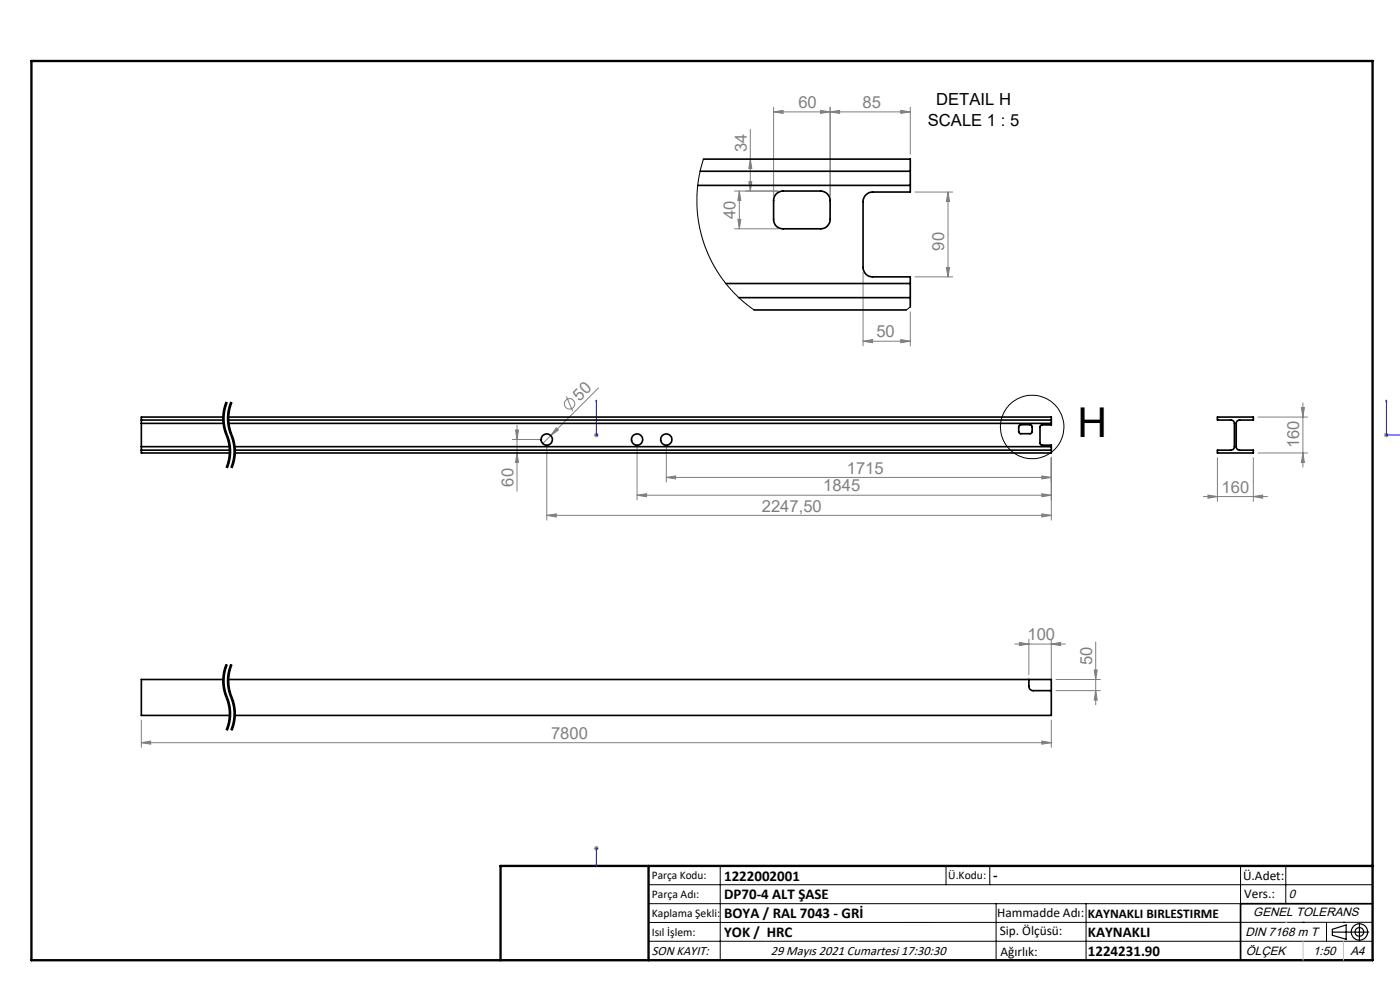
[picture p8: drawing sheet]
<svg xmlns="http://www.w3.org/2000/svg" width="297mm" height="210mm" viewBox="0 0 297 210" stroke-linecap="round" stroke-linejoin="round" font-family="sans-serif">
<g fill="none" stroke="#808080" stroke-width=".21">
<path d="M158.9 38.6h.6l-.3 1.9zM159.2 27.4v13.1M159.2 33.8l.3 1.9h-.6zM164.1 23.7l2-.3v.7zM164.1 22.7v18.8M174.1 23.4l2 .3-2 .4zM176.1 22.7v18.8M176.1 23.7l2-.3v.7zM191.1 23.4l2 .3-2 .4zM193.1 23.7h-29M193.1 22.7v10M155.8 40.5h9.3"/>
<path d="M155.8 48.5h9.3M156.5 46.5h.7l-.4 2zM156.8 40.5v8M156.8 40.5l.4 2h-.7zM183.1 57.7v15.7M194.1 58.7h8M194.1 40.7h8M200.8 56.8h.6l-.3 1.9zM201.1 40.7l.3 2h-.6zM201.1 40.7v18M183.1 72.4l2-.4v.7zM183.1 72.4h10"/>
<path d="M191.1 72l2 .4-2 .3zM193.1 66.1v7.3M108.7 93.2h6.3M109.4 91.2h.6l-.3 2zM109.7 96.1l.3 2h-.6zM109.7 90.2v14M116 94.3v16M118 90.8l.5 .4-1.7 1.2zM120.2 84.1l1.3 3.1M126 92.3h1M126.2 91.9l.7 .7M126.5 91.8v1"/>
<path d="M126.9 91.9l-.7 .7M127 82.3l-11.9 11.8M135.1 94.3v11.7M141.4 94.3v8M223 97.1v13.2M258.3 97.1v9.3M265.9 97.1v9.3M266.9 96.1h10.5M266.9 88.5h10.5M276.1 86.5h.6l-.3 2zM276.4 96.1l.3 2h-.6zM276.4 85.5v13.6"/>
<path d="M293.6 92.3h1M293.7 91.9l.8 .7M294.1 91.8v1M294.5 91.9l-.8 .7M116 109.3l2-.3v.7zM116 109.3h107M135.1 105l2.1-.3v.7zM135.1 105h87.9M141.4 101.3l1.9-.3v.6zM141.4 101.3h81.6M221 101l2 .3-2 .3zM221 104.7l2 .3-2 .4z"/>
<path d="M221 109l2 .3-2 .4zM255.3 105.3h13.6M256.3 105l2 .3-2 .4zM265.9 105.3l2-.3v.7zM215.3 136.6h10.7M216.3 136.3l2 .3-2 .3zM218.3 135.6v7.5M223 136.6l2-.3v.6zM223 135.6v9.9M232.4 136.2v13.3M30 157.5l2-.3v.7zM30 152.7v5.8"/>
<path d="M30 157.5h193M221 157.2l2 .3-2 .4zM223 152.7v5.8M224 144.1h9.4M224 146.5h9.4M232.1 142.1h.7l-.4 2zM232.4 146.5l.4 2h-.7zM126 179.9h1M126.2 179.6l.7 .7M126.5 179.4v1.1M126.9 179.6l-.7 .7"/>
<circle cx="120.8" cy="85.7" r="1.1"/>
</g>
<path d="M48.1 85.3a9.1 9.1 0 0 0 0 7M48.1 92.3a9.1 9.1 0 0 1 0 7M49.1 85.3a9.1 9.1 0 0 0 0 7M49.1 92.3a9.1 9.1 0 0 1 0 7M48.1 140.9a9.1 9.1 0 0 0 0 7M48.1 147.9a9.1 9.1 0 0 1 0 7M49.1 140.9a9.1 9.1 0 0 0 0 7M49.1 147.9a9.1 9.1 0 0 1 0 7" fill="none" stroke="#000" stroke-width=".21" stroke-dasharray="6.3 1.3 1.3 1.3" stroke-dashoffset="4.7" stroke-linecap="butt"/>
<g fill="none" stroke="#000" stroke-width=".21">
<path d="M47.2 89.2l.3 1.8M47.5 86.5l-.3 2.7M47.5 91l.3 .9M47.6 88.3l.1 1.8 .5 1.9M47.8 85.6l-.3 .9M47.8 91.9l.5 1.7M47.9 85.2l-.1 .4M48.1 85.3a9.6 9.6 0 0 0 .3 7.8 9.1 9.1 0 0 1-.3 6.2M48.2 92l.1 .2zM48.2 98.4l-.3 .8M48.2 89.2l.3 1.8M48.3 85.3l-.5 1.3-.2 1.7"/>
<path d="M48.3 92.2l.1 .4M48.3 93.6l.3 2.2M48.3 97.9l-.1 .5M48.4 92.6l.5 1.8 .1 1.4M48.4 97.5l-.1 .4M48.5 91l.6 1.7M48.6 98.5l-.3 .8M48.6 88.3l.1 2.2 .7 2.1M48.6 95.8l-.2 1.7M48.9 85.2l-.6 2.2-.1 1.8M49 95.8l-.4 2.7M49.1 92.7l.2 .9"/>
<path d="M49.1 98.8l-.2 .4M49.1 85.3a9.6 9.6 0 0 0 .3 7.8 9.1 9.1 0 0 1-.3 6.2M49.2 98.4l-.1 .4M49.3 85.3l-.5 1.3-.2 1.7M49.3 93.6l.3 2.2M49.3 97.9l-.1 .5M49.4 92.6l.5 1.8 .1 1.4M49.4 97.5l-.1 .4M49.6 98.5l-.3 .8M49.6 95.8l-.2 1.7M50 95.8l-.4 2.7M47.2 144l.2 2.2"/>
<path d="M47.3 143.1l-.1 .9M47.4 146.2l.1 .5M47.5 142.2l-.2 .9M47.5 146.7l.3 .9M47.6 144.9l.1 1.3 .5 1.4M47.7 143.1l-.1 1.8M47.8 141.3l-.3 .9M47.8 147.6l.7 2.5 .1 2.2M47.9 140.9l-.1 .4M48.1 140.9a9.6 9.6 0 0 0 .3 7.9 9.1 9.1 0 0 1-.3 6.1M48.2 147.6l.1 .3zM48.2 144l.2 2.2"/>
<path d="M48.3 141l-.6 2.1M48.3 147.9l.6 2.1 .1 1.9M48.3 143.1l-.1 .9M48.4 146.2l.7 2.2M48.5 142.2l-.2 .9M48.6 152.3l-.7 2.5M48.6 144.9l.5 2.5a9.6 9.6 0 0 1 .9 4.5M48.7 143.1l-.1 1.8M48.7 153.7l-.4 1.3M48.9 140.9l-.4 1.3M49 151.9l-.3 1.8M49.1 148.4l.4 1.7 .1 2.2"/>
<path d="M49.1 154.4l-.2 .4M49.1 140.9a9.6 9.6 0 0 0 .3 7.9 9.1 9.1 0 0 1-.3 6.1M49.3 141l-.6 2.1M49.6 152.3l-.5 2.1M49.7 153.7l-.4 1.3M50 151.9l-.3 1.8M137.6 187.7h153.6M137.6 191.7h153.6M137.6 199.7h153.6M152.8 183.7v20M200.7 183.7v4M210 183.7v4"/>
<path d="M211.3 191.7v12M230.4 191.7v12M263.2 183.7v20M272.8 183.7v8M276.4 195.6h.1M281.4 195.6v4.1M285 195.6h.1M291.2 195.6l-153.6 .1"/>
<circle cx="219" cy="90.6" r="6.7"/>
</g>
<g fill="none" stroke="#000" stroke-width=".25">
<path d="M282.6 197.7h7.8M282.6 197.1l3-.9v3l-3-.8zM288.4 195.8v3.8M106.2 203.7h185"/>
<circle cx="288.4" cy="197.7" r="1.74"/>
<circle cx="288.4" cy="197.7" r=".93"/>
</g>
<path d="M126.5 92.2v.2zM126.5 84.9v.3v-.3M126.5 92.3h.1M126.5 84.9v7.4M294.1 84.9l.1 .3h-.2zM294.1 84.9v7.4h3M126.5 179.9v.1zM126.5 179.9h.1M126.5 179.9v3.8M126.5 183.7v-.4v.4" fill="none" stroke="#00f" stroke-width=".21"/>
<path d="M291.2 191.7h-28v12" fill="none" stroke="#000" stroke-width=".35"/>
<path d="M6.7 12.9h284.5v190.8h-284.5zM137.6 183.7v20M291.2 183.7h-185v20" fill="none" stroke="#000" stroke-width=".5"/>
<path d="M276.4 199.7v4M285 199.7v4" fill="none" stroke="#c0c0c0" stroke-width=".21"/>
<path d="M272.8 195.6h.1" fill="none" stroke="#c0c0c0" stroke-width=".25"/>
<g fill="#00f">
<path d="M126.5 92.2v.2zM126.5 84.9v.3z"/>
<path d="M126.5 183.3v.4zM126.5 179.9v.1z"/>
<path d="M297.1 92.2v.2zM294.1 84.9l.1 .3h-.2z"/>
</g>
<g fill="#808080">
<path d="M118 90.8l.5 .4-1.7 1.2z"/>
<path d="M221 101l2 .3-2 .3zM141.4 101.3l1.9-.3v.6zM221 104.7l2 .3-2 .4zM135.1 105l2.1-.3v.7zM221 109l2 .3-2 .4zM116 109.3l2-.3v.7zM174.1 23.4l2 .3-2 .4zM164.1 23.7l2-.3v.7z"/>
<path d="M216.3 136.3l2 .3-2 .3zM223 136.6l2-.3v.6zM183.1 72.4l2-.4v.7zM191.1 72l2 .4-2 .3z"/>
<path d="M30 157.5l2-.3v.7zM221 157.2l2 .3-2 .4z"/>
<path d="M256.3 105l2 .3-2 .4zM265.9 105.3l2-.3v.7z"/>
<path d="M176.1 23.7l2-.3v.7zM191.1 23.4l2 .3-2 .4z"/>
<path d="M158.9 38.6h.6l-.3 1.9zM159.2 33.8l.3 1.9h-.6z"/>
<path d="M276.4 96.1l.3 2h-.6zM276.1 86.5h.6l-.3 2z"/>
<path d="M200.8 56.8h.6l-.3 1.9zM201.1 40.7l.3 2h-.6z"/>
<path d="M156.8 40.5l.4 2h-.7zM156.5 46.5h.7l-.4 2z"/>
<path d="M109.4 91.2h.6l-.3 2zM109.7 96.1l.3 2h-.6zM232.1 142.1h.7l-.4 2zM232.4 146.5l.4 2h-.7z"/>
</g>
<g fill="none" stroke="#000" stroke-width=".35">
<path d="M148 39.3h45.1M148.5 36.3h44.6M149.2 33.8h43.9v2.5M193.1 36.3v3M193.1 39.3v1.4h-8a2.05 2.05 0 0 0-2 2v14.1a1.99 1.99 0 0 0 2 1.9h8v1.4M164.7 41.1l.6-.4 .8-.2h8a2.05 2.05 0 0 1 2 2v4a1.99 1.99 0 0 1-2 2h-8a1.93 1.93 0 0 1-2-2v-4.4zM154 60.1h39.1M156.7 63.1h36.4M159.9 65.7h32.4M193.1 60.1v3M193.1 63.1v2M30 94.7v.8"/>
<path d="M30 89.1v.7M30 89.1h17.4M30 95.5v.6h18.8M30 95.5h18.8M30 94.7h18.7M30 89.8h17.4M30 89.8v4.9M47.4 88.5h-17.4v.6M48.4 89.1h174.6M48.4 88.5h174.6v.6M48.4 89.8h174.6M49.7 94.7h173.3"/>
<path d="M49.8 95.5h173.2M216.3 90.2l.2-.1 2.3 .1 .2 .3-.1 1.3-.3 .2-2.3-.1-.2-.3v-1.1zM223 94.7v.8M223 89.1v.7M223 89.8v.3h-1.9l-.3 .2-.2 .2 .1 3.7 .3 .2h2v.3M223 95.5v.6h-173.2M258.3 88.5h7.6v.6h-3l-.4 .2-.2 .4v5.4l.7 .4h2.9v.6h-7.6v-.6h3.1l.5-.6-.1-5.4-.5-.4h-3zM47.4 144.1h-17.4v7.7h18.8M48.4 144.1h174.6v7.7h-173.2M218.3 144.1v1.6a.91 .91 0 0 0 .9 .8h3.8"/>
<circle cx="116" cy="93.2" r="1.19"/>
<circle cx="135.2" cy="93.2" r="1.18"/>
<circle cx="141.3" cy="93.2" r="1.19"/>
</g>
<path d="M149.2 33.8l-.6 2.2-.5 2.6-.3 2.6v2.6l.5 4.2 1.1 3.8 .8 2.1 1.2 2.5 2.3 3.4 2.9 3.2 3.3 2.7M193.1 65.1l-.8 .6" fill="none" stroke="#000" stroke-width=".21"/>
<text font-size="8.7" x="228.6" y="92.8">H</text>
<g font-size="3.5" fill="#808080">
<text x="169.4" y="22.9">60</text>
<text x="183" y="22.9">85</text>
<text x="158.4" y="32.3" transform="rotate(-90 158.4 32.3)">34</text>
<text x="156.1" y="46.5" transform="rotate(-90 156.1 46.5)">40</text>
<text x="200.3" y="53.1" transform="rotate(-90 200.3 53.1)">90</text>
<text x="185.9" y="71.6">50</text>
<text x="123" y="85.2" transform="rotate(-45 123 85.2)">50</text>
<text x="275.6" y="95.1" transform="rotate(-90 275.6 95.1)">160</text>
<text x="179.6" y="100.5">1715</text>
<text x="108.9" y="103.2" transform="rotate(-90 108.9 103.2)">60</text>
<text x="174.7" y="104.2">1845</text>
<text x="259.2" y="104.5">160</text>
<text x="161.6" y="108.5">2247,50</text>
<text x="218" y="135.8">100</text>
<text x="231.7" y="141" transform="rotate(-90 231.7 141)">50</text>
<text x="116.9" y="156.7">7800</text>
</g>
<g font-size="3.5">
<text x="198.6" y="22.2">DETAIL H</text>
<text x="196.8" y="26.8">SCALE 1 : 5</text>
</g>
<g font-size="3.2">
<text x="153.6" y="186.8">1222002001</text>
<text x="153.6" y="190.8">DP70-4 ALT ŞASE</text>
<text x="210.7" y="186.6">-</text>
<text x="153.6" y="194.8">BOYA / RAL 7043 - GRİ</text>
<text x="153.6" y="198.8">YOK / HRC</text>
<text x="230.8" y="198.7">KAYNAKLI</text>
<text x="230.8" y="202.8">1224231.90</text>
</g>
<g font-size="2.8">
<text x="263.7" y="186.7">Ü.Adet:</text>
<text x="263.9" y="190.5">Vers.:</text>
<text x="211.5" y="194.5">Hammadde Adı:</text>
<text x="230.8" y="194.7">KAYNAKLI BIRLESTIRME</text>
<text x="138.3" y="202.6">SON KAYIT:</text>
<text x="163.5" y="202.6">29 Mayıs 2021 Cumartesi 17:30:30</text>
<text x="212.1" y="198.4">Sip. Ölçüsü:</text>
<text x="212.2" y="202.7">Ağırlık:</text>
</g>
<g font-size="2.6">
<text x="273.4" y="190.4">0</text>
<text x="265.9" y="194.4">GENEL TOLERANS</text>
<text x="264.2" y="198.5">DIN 7168 m T</text>
<text x="264.3" y="202.6">ÖLÇEK</text>
<text x="278.5" y="202.6">1:50</text>
<text x="286.5" y="202.6">A4</text>
</g>
<g font-size="2.5">
<text x="138.3" y="186.4">Parça Kodu:</text>
<text x="138.3" y="190.5">Parça Adı:</text>
<text x="201.2" y="186.5">Ü.Kodu:</text>
<text x="138.3" y="194.5">Kaplama Şekli:</text>
<text x="138.3" y="198.6">Isıl İşlem:</text>
</g>
</svg>
